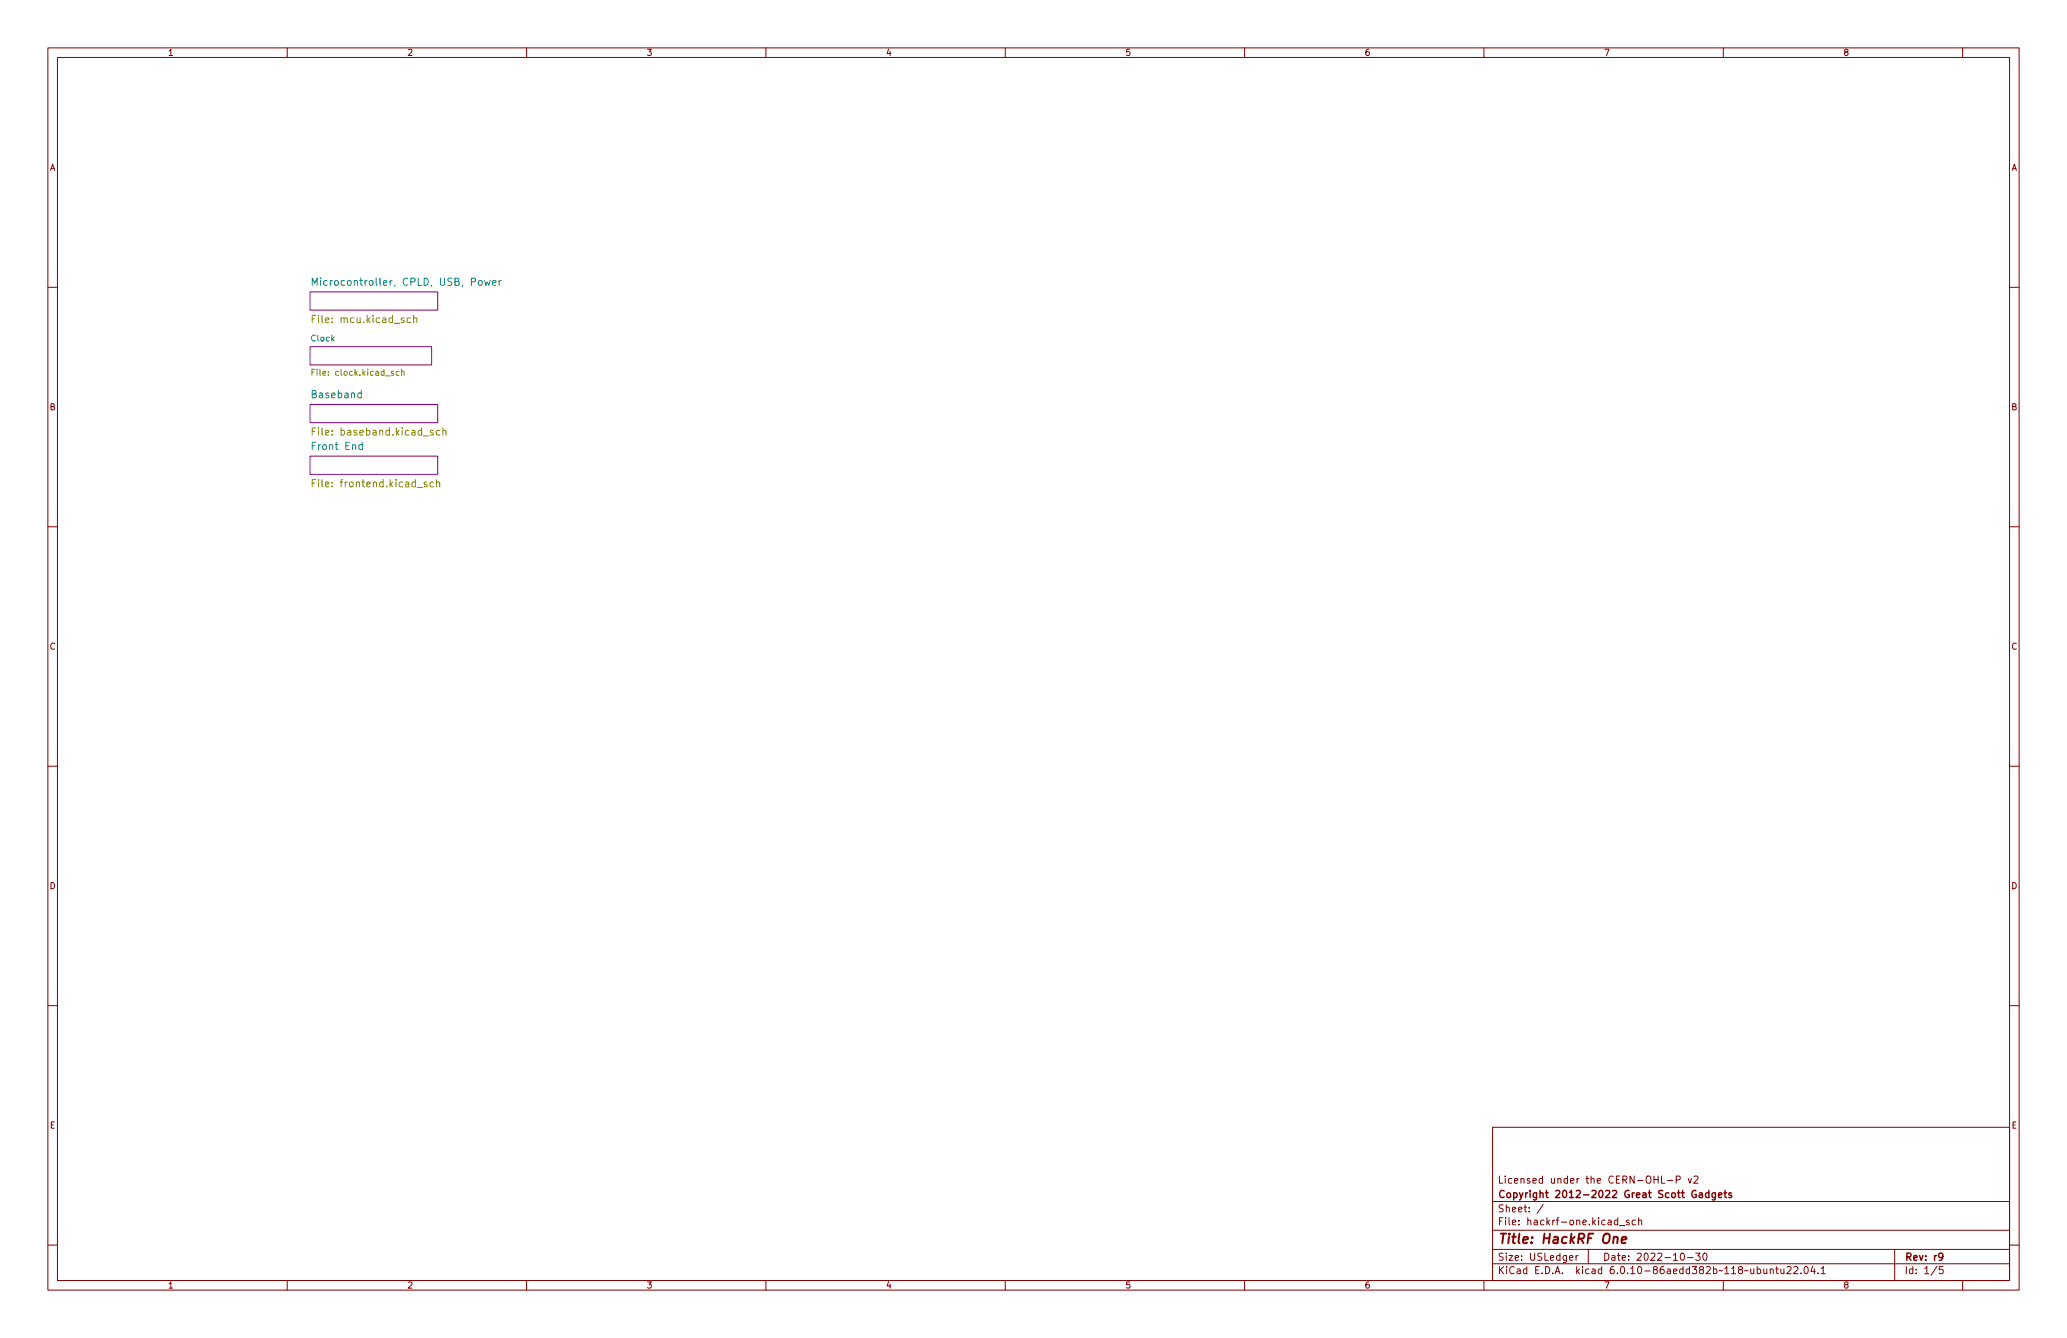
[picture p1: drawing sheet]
<svg xmlns="http://www.w3.org/2000/svg" width="432mm" height="279mm" viewBox="0 0 432 279" stroke-linecap="round" stroke-linejoin="round" font-family="sans-serif">
<g fill="none" stroke="#840000" stroke-width=".21">
<path d="M10 10h411.8v259.4h-411.8zM12 12h407.8v255.4h-407.8zM60 10v2M110 10v2M160 10v2M210 10v2M260 10v2M310 10v2M360 10v2M410 10v2M10 60h2M419.8 60h2"/>
<path d="M10 110h2M419.8 110h2M10 160h2M419.8 160h2M10 210h2M419.8 210h2M311.8 235.4h108v32h-108zM10 260h2M311.8 256.9h108M311.8 250.9h108M322.4 251.5l-1.3 1.9M337.9 254.9l-.4-.1-.3 .3 .2 .6h.5"/>
<path d="M337.9 254.3v1.5M338.3 255.9h1.1M340.3 254.9l-.4-.1-.2 .2 .1 .2 .5 .2v.3h-.6M341.7 254.9l-.5-.1-.3 .3 .2 .6h.6M342.3 254.9l.2-.1 .4 .1v.9M342.3 254.3v1.5M347.1 245.6v1.5h.7M348.3 246.5h1.1M350.2 246.4l.7-.1 .1-.2-.1-.4-.7-.1v1.5M352.7 246.1l.3 1 .4-1M353.9 245.7l.5-.1 .3 .4-.9 1.1h.9M419.8 260h2"/>
<path d="M60 267.4v2M110 267.4v2M160 267.4v2M210 267.4v2M260 267.4v2M310 267.4v2M311.8 263.9h108M311.8 260.9h108M327.9 262.7l.7-.2-.1-.3h-.4l-.2 .2v.7h.6M329.2 262.2v1M329.7 262.2l-.5 .3M331.8 260.9v3"/>
<path d="M351.2 261.7h.2a.8 .8 0 0 1 .5 .7 .8 .8 0 0 1-.5 .8 .99 .99 0 0 1-.2-1.5zM352.5 262.6h1.2M354.2 261.7h1l-.5 .5 .4 .2v.6l-.2 .2-.7-.2M355.9 261.7h.2a.8 .8 0 0 1 .5 .7 .8 .8 0 0 1-.5 .8 .99 .99 0 0 1-.2-1.5zM360 267.4v2M369.8 265.1l.2-.1h.4v1M369.8 265v1M370.9 265h.6M371.2 264.5v1.3l.3 .2M372 265l.1 .9 .3 .1 .3-.2M372.7 265v1M373.3 264.6l.6-.1 .3 .4-1 1.1h1"/>
<path d="M374.7 264.6l.6-.1 .3 .4-.9 1.1h.9M376.2 265.8v.2M377.1 264.5h.1a.8 .8 0 0 1 .6 .7 .8 .8 0 0 1-.6 .8 .99 .99 0 0 1-.1-1.5zM378.7 264.4l-.4 1.1h.9M379 265v1M379.8 265.8v.2M380.4 264.9l.5-.4v1.5M380.4 266h.9M395.8 260.9v6.5M404.7 264.4l-1.3 1.9M405.9 264.5h-.7l-.1 .7 .2-.2 .5 .1 .1 .2v.5l-.2 .2-.6-.2M410 267.4v2"/>
</g>
<path d="M355 249.2h.6v.9M355.6 249.4l-.5 .1-.2 .2 .2 .4 .5-.1M357 249.2l-.4-.1-.3 .3 .1 .6h.6M357 248.6v1.5M358.4 249.1v1.2l-.3 .3-.4-.1M358.4 249.2l-.5-.1-.3 .3 .2 .6h.6M359 249.6l.7-.2-.1-.2-.4-.1-.2 .2 .1 .7h.5M360.1 249.1h.6M360.4 248.6v1.3l.3 .2M361.7 249.2l-.3-.1-.3 .2 .1 .2 .5 .1v.4h-.6M405.9 262.3l-.3 .3h-.3l-.3-.3 .1-.6h.5l.2 .1a.99 .99 0 0 1-.4 1.4h-.3" fill="none" stroke="#840000" stroke-width=".3"/>
<path d="M337.1 258.5l.3-.2 .5 .1-.1 1.2M338.8 258.9l1-.2-.1-.3-.6-.1-.3 .3v.9h.8" fill="none" stroke="#840000" stroke-width=".4"/>
<g fill="#fff" stroke="#fff" stroke-width=".21">
<path d="M64.8 61h26.6v3.8h-26.6z"/>
<path d="M64.8 84.5h26.6v3.8h-26.6z"/>
<path d="M64.8 95.3h26.6v3.8h-26.6z"/>
<path d="M64.8 72.4h25.4v3.8h-25.4z"/>
</g>
<path d="M64.8 61h26.6v3.8h-26.6zM64.8 72.4h25.4v3.8h-25.4zM64.8 84.5h26.6v3.8h-26.6zM64.8 95.3h26.6v3.8h-26.6z" fill="none" stroke="#840084" stroke-width=".21"/>
<path d="M65.2 59.6v-1.5l.5 1 .5-1v1.5M101.2 58.6l.3 1 .3-.7 .3 .7 .3-1M102.9 59.1l.7-.2-.1-.3h-.4l-.2 .2 .1 .7h.5M104.3 58.6v1M104.7 58.6l-.4 .3M75.5 82.1h-.5l-.3 .3 .2 .6h.6M75.5 81.6v1.5M75.7 92.9h-.5l-.2 .2 .1 .7h.6M75.7 92.4v1.5" fill="none" stroke="#008484" stroke-width=".21"/>
<g fill="none" stroke="#848400" stroke-width=".21">
<path d="M65.2 77.7h.4M65.2 66.6h.5M65.8 77.1h-.6v1.3M66 65.8h-.8v1.6M83.4 77.6l-.4-.1-.2 .3 .1 .5h.5M83.9 77.7l.5-.1v.8M83.9 77.1v1.3M85.8 66.4h-.5l-.3 .2 .2 .7h.6M86.4 66.5l.2-.1h.4l.1 1M86.4 65.8v1.6M65.2 90.1h.5M66 89.3h-.8v1.6"/>
<path d="M91.9 89.9h-.5l-.3 .2 .2 .7h.6M92.5 90l.2-.1h.4l.1 1M92.5 89.3v1.6M65.2 100.9h.5M66 100.1h-.8v1.6M90.6 100.7l-.5-.1-.3 .3 .2 .7h.6M91.2 100.8l.2-.2 .4 .1 .1 1M91.2 100.1v1.6"/>
</g>
<text font-size="2.8" fill="#840000" x="312.8" y="259.7">Title: HackRF One</text>
<g font-size="2.1" fill="#008484">
<text x="67" y="59.7">Microcontroller, CPLD, USB, Power</text>
<text x="65.3" y="83.2">Baseband</text>
<text x="65.4" y="93.9">Front End</text>
</g>
<g font-size="2.1" fill="#848400">
<text x="66.1" y="67.4">File: mcu.kicad_sch</text>
<text x="66.3" y="90.9">File: baseband.kicad_sch</text>
<text x="66.3" y="101.7">File: frontend.kicad_sch</text>
</g>
<g font-size="2.1" fill="#840000">
<text x="312.8" y="250.2">Copyright 2012-2022 Great Scott Gadgets</text>
<text x="312.8" y="247.1">Licensed under the CERN-OHL-P v2</text>
<text x="312.8" y="255.9">File: hackrf-one.kicad_sch</text>
<text x="312.8" y="253.2">Sheet: /</text>
<text x="312.8" y="263.2">Size: USLedger</text>
<text x="334.8" y="263.2">Date: 2022-10-30</text>
<text x="397.8" y="263.2">Rev: r9</text>
<text x="312.8" y="266">KiCad E.D.A. kicad 6.0.10-86aedd382b~118~ubuntu22.04.1</text>
<text x="397.8" y="266">Id: 1/5</text>
</g>
<g font-size="1.8" fill="#840000">
<text x="35" y="11.7">1</text>
<text x="85" y="11.7">2</text>
<text x="135" y="11.7">3</text>
<text x="185" y="11.7">4</text>
<text x="235" y="11.7">5</text>
<text x="285" y="11.7">6</text>
<text x="335" y="11.7">7</text>
<text x="385" y="11.7">8</text>
<text x="10.3" y="35.6">A</text>
<text x="420.1" y="35.6">A</text>
<text x="10.3" y="85.7">B</text>
<text x="420.1" y="85.7">B</text>
<text x="10.3" y="135.6">C</text>
<text x="420.1" y="135.6">C</text>
<text x="10.3" y="185.7">D</text>
<text x="420.1" y="185.7">D</text>
<text x="10.4" y="235.7">E</text>
<text x="420.2" y="235.7">E</text>
<text x="35" y="269.1">1</text>
<text x="85" y="269.1">2</text>
<text x="135" y="269.1">3</text>
<text x="185" y="269.1">4</text>
<text x="235" y="269.1">5</text>
<text x="285" y="269.1">6</text>
<text x="335" y="269.1">7</text>
<text x="385" y="269.1">8</text>
</g>
<text font-size="1.8" fill="#008484" x="65" y="71.3">Clock</text>
<text font-size="1.8" fill="#848400" x="65.9" y="78.4">File: clock.kicad_sch</text>
</svg>
